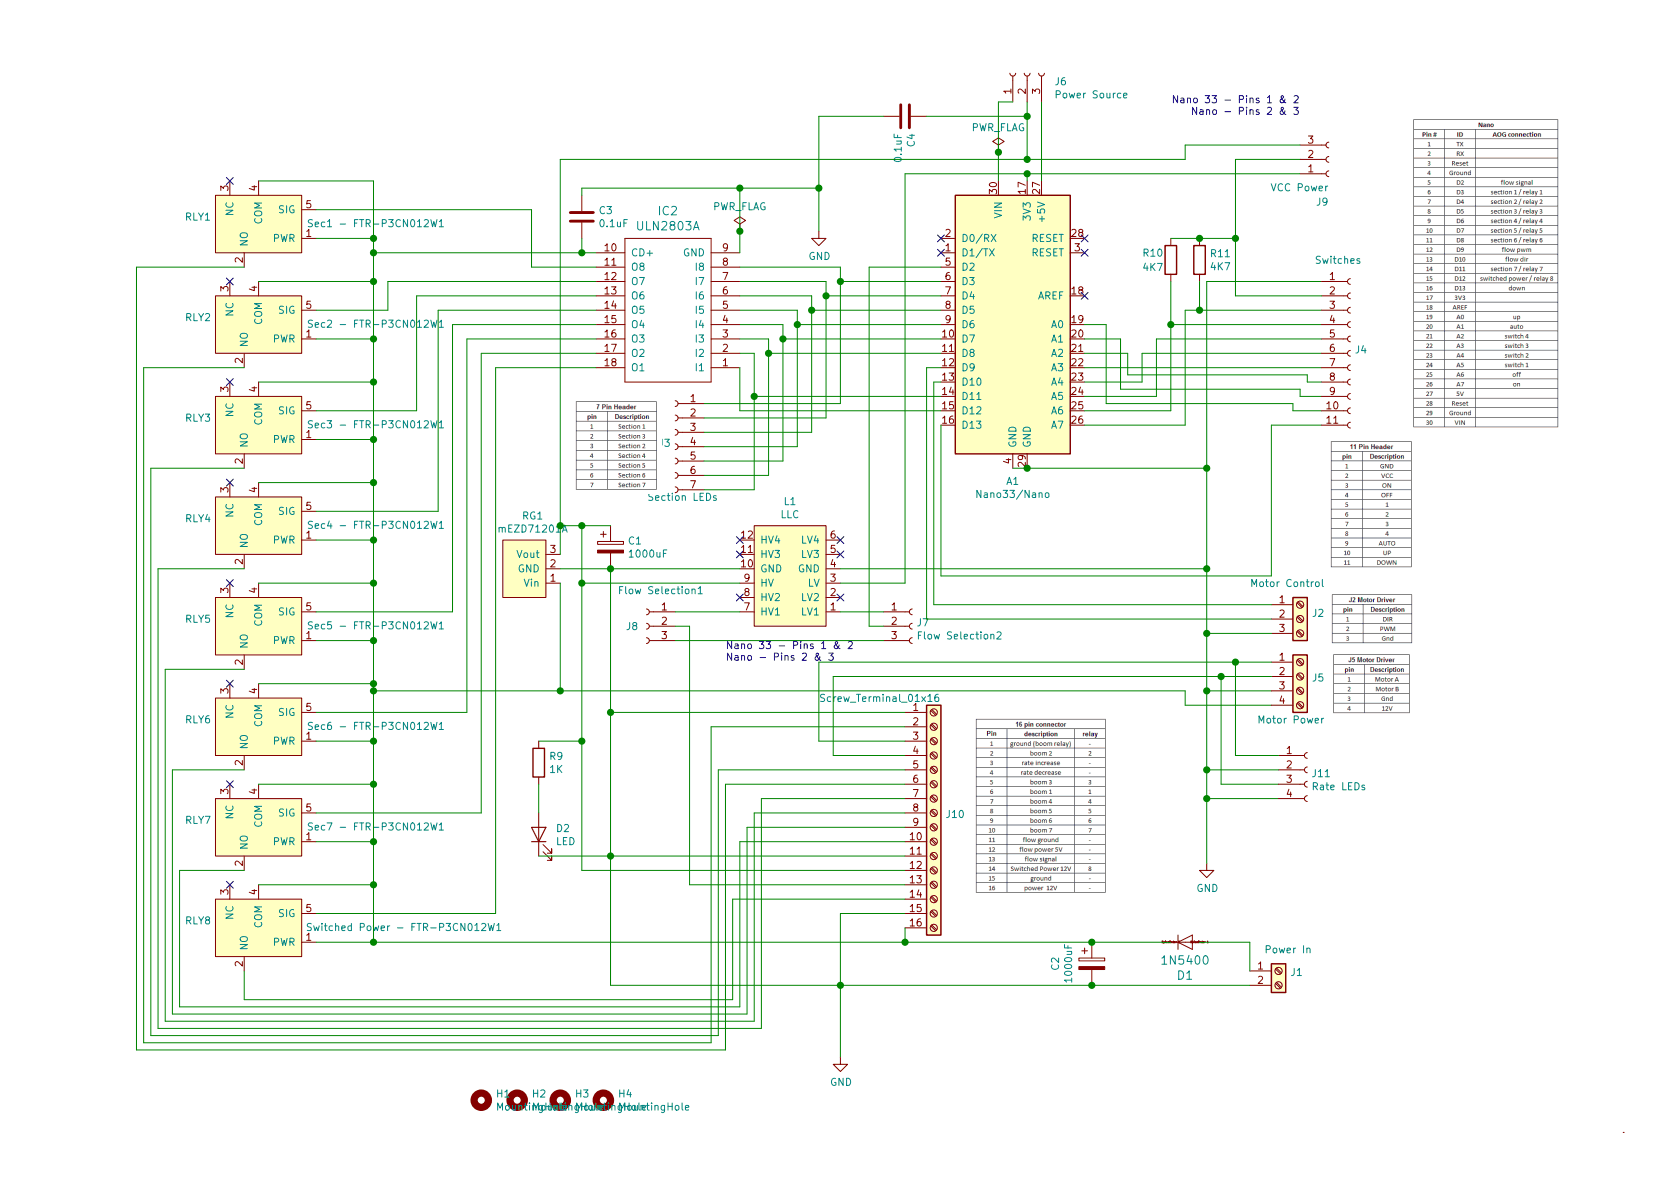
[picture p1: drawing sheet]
EESchema Schematic File Version 4
LIBS:RC31-cache
EELAYER 29 0
EELAYER END
$Descr A4 11693 8268
encoding utf-8
Sheet 1 1
Title ""
Date "2019-10-27"
Rev ""
Comp ""
Comment1 ""
Comment2 ""
Comment3 ""
Comment4 ""
$EndDescr
$Comp
L MCU_Module:Arduino_Nano_v3.x A1
U 1 1
P 7050 2250
F 0 "A1" H 7050 1161 50  0000 C CNN
F 1 "Nano33/Nano" H 7050 1070 50  0000 C CNN
F 2 "my library:Arduino_Nano" H 7200 1300 50  0001 L CNN
F 3 "http://www.mouser.com/pdfdocs/Gravitech_Arduino_Nano3_0.pdf" H 7050 1250 50  0001 C CNN
	1    7050 2250
	1    0    0    -1  
$EndComp
$Comp
L Section-eagle-import:1N5400 D1
U 1 1
P 8250 6550
F 0 "D1" H 8250 6786 59  0000 C CNN
F 1 "1N5400" H 8250 6681 59  0000 C CNN
F 2 "my library:1N5400" H 8250 6550 50  0001 C CNN
F 3 "" H 8250 6550 50  0001 C CNN
	1    8250 6550
	-1   0    0    1   
$EndComp
$Comp
L Device:CP C1
U 1 1
P 4250 3800
F 0 "C1" H 4368 3846 50  0000 L CNN
F 1 "1000uF" H 4368 3755 50  0000 L CNN
F 2 "Capacitor_THT:CP_Radial_D10.0mm_P5.00mm" H 4288 3650 50  0001 C CNN
F 3 "~" H 4250 3800 50  0001 C CNN
	1    4250 3800
	1    0    0    -1  
$EndComp
$Comp
L Device:CP C2
U 1 1
P 7600 6700
F 0 "C2" V 7345 6700 50  0000 C CNN
F 1 "1000uF" V 7436 6700 50  0000 C CNN
F 2 "Capacitor_THT:CP_Radial_D10.0mm_P5.00mm" H 7638 6550 50  0001 C CNN
F 3 "~" H 7600 6700 50  0001 C CNN
	1    7600 6700
	1    0    0    -1  
$EndComp
$Comp
L power:GND #PWR01
U 1 1
P 5850 7350
F 0 "#PWR01" H 5850 7100 50  0001 C CNN
F 1 "GND" H 5855 7177 50  0000 C CNN
F 2 "" H 5850 7350 50  0001 C CNN
F 3 "" H 5850 7350 50  0001 C CNN
	1    5850 7350
	1    0    0    -1  
$EndComp
$Comp
L Section-eagle-import:ULN2803A IC2
U 1 1
P 4650 2150
F 0 "IC2" H 4650 1464 59  0000 C CNN
F 1 "ULN2803A" H 4650 1569 59  0000 C CNN
F 2 "my library:DIL18" H 4650 2150 50  0001 C CNN
F 3 "" H 4650 2150 50  0001 C CNN
	1    4650 2150
	-1   0    0    1   
$EndComp
$Comp
L power:GND #PWR0101
U 1 1
P 5700 1600
F 0 "#PWR0101" H 5700 1350 50  0001 C CNN
F 1 "GND" H 5705 1427 50  0000 C CNN
F 2 "" H 5700 1600 50  0001 C CNN
F 3 "" H 5700 1600 50  0001 C CNN
	1    5700 1600
	1    0    0    -1  
$EndComp
Wire Wire Line
	5150 1750 5150 1600
Wire Wire Line
	8850 4900 8250 4900
Wire Wire Line
	8250 4900 8250 4800
$Comp
L power:GND #PWR0102
U 1 1
P 8400 6000
F 0 "#PWR0102" H 8400 5750 50  0001 C CNN
F 1 "GND" H 8405 5827 50  0000 C CNN
F 2 "" H 8400 6000 50  0001 C CNN
F 3 "" H 8400 6000 50  0001 C CNN
	1    8400 6000
	1    0    0    -1  
$EndComp
Wire Wire Line
	8850 4800 8400 4800
Wire Wire Line
	7050 3250 7150 3250
Connection ~ 7150 3250
Wire Wire Line
	6550 2950 6550 4000
Wire Wire Line
	6550 4000 8850 4000
NoConn ~ 7550 1650
NoConn ~ 7550 1750
NoConn ~ 7550 2050
NoConn ~ 6550 1650
NoConn ~ 6550 1750
Wire Wire Line
	5800 4700 8500 4700
$Comp
L Device:R R10
U 1 1
P 8150 1800
F 0 "R10" H 7950 1850 50  0000 L CNN
F 1 "4K7" H 7950 1750 50  0000 L CNN
F 2 "Resistor_THT:R_Axial_DIN0204_L3.6mm_D1.6mm_P7.62mm_Horizontal" V 8080 1800 50  0001 C CNN
F 3 "~" H 8150 1800 50  0001 C CNN
	1    8150 1800
	1    0    0    -1  
$EndComp
$Comp
L Device:R R11
U 1 1
P 8350 1800
F 0 "R11" H 8420 1846 50  0000 L CNN
F 1 "4K7" H 8420 1755 50  0000 L CNN
F 2 "Resistor_THT:R_Axial_DIN0204_L3.6mm_D1.6mm_P7.62mm_Horizontal" V 8280 1800 50  0001 C CNN
F 3 "~" H 8350 1800 50  0001 C CNN
	1    8350 1800
	1    0    0    -1  
$EndComp
Connection ~ 8400 3250
Wire Wire Line
	9200 2150 8350 2150
Wire Wire Line
	8250 2150 8250 2950
Wire Wire Line
	9200 2250 8150 2250
Wire Wire Line
	8150 2250 8150 2850
Wire Wire Line
	9200 2350 8050 2350
Wire Wire Line
	8050 2350 8050 2750
Wire Wire Line
	8050 2750 7550 2750
Wire Wire Line
	9200 2450 7950 2450
Wire Wire Line
	7950 2450 7950 2650
Wire Wire Line
	7950 2650 7550 2650
Wire Wire Line
	9200 2550 7550 2550
Wire Wire Line
	8850 4000 8850 2950
Wire Wire Line
	8850 2950 9200 2950
Wire Wire Line
	9200 2650 9100 2650
Wire Wire Line
	9100 2650 9100 2600
Wire Wire Line
	9100 2600 7850 2600
Wire Wire Line
	7850 2450 7550 2450
Wire Wire Line
	9200 2750 9050 2750
Wire Wire Line
	9050 2750 9050 2700
Wire Wire Line
	9050 2700 7800 2700
Wire Wire Line
	7800 2700 7800 2350
Wire Wire Line
	7800 2350 7550 2350
Wire Wire Line
	9200 2850 9000 2850
Wire Wire Line
	9000 2850 9000 2800
Wire Wire Line
	7700 2800 7700 2250
Wire Wire Line
	7700 2250 7550 2250
Wire Wire Line
	7700 2800 9000 2800
Wire Wire Line
	7550 2950 8250 2950
Wire Wire Line
	8400 1950 9200 1950
Wire Wire Line
	8400 1950 8400 3250
$Comp
L Connector:Conn_01x11_Female J4
U 1 1
P 9400 2450
F 0 "J4" H 9428 2476 50  0000 L CNN
F 1 "Switches" H 9150 3100 50  0000 L CNN
F 2 "Connector_PinHeader_2.54mm:PinHeader_1x11_P2.54mm_Vertical" H 9400 2450 50  0001 C CNN
F 3 "~" H 9400 2450 50  0001 C CNN
	1    9400 2450
	1    0    0    -1  
$EndComp
$Comp
L Connector:Screw_Terminal_01x03 J2
U 1 1
P 9050 4300
F 0 "J2" H 9130 4342 50  0000 L CNN
F 1 "Motor Control" H 8700 4550 50  0000 L CNN
F 2 "my library:Phoenix_3_pin_5mm_terminal_block" H 9050 4300 50  0001 C CNN
F 3 "~" H 9050 4300 50  0001 C CNN
	1    9050 4300
	1    0    0    -1  
$EndComp
$Comp
L Connector:Screw_Terminal_01x04 J5
U 1 1
P 9050 4700
F 0 "J5" H 9130 4692 50  0000 L CNN
F 1 "Motor Power" H 8750 4400 50  0000 L CNN
F 2 "my library:Phoenix_4_pin_5mm_terminal_block" H 9050 4700 50  0001 C CNN
F 3 "~" H 9050 4700 50  0001 C CNN
	1    9050 4700
	1    0    0    -1  
$EndComp
Wire Wire Line
	8850 4400 8400 4400
Connection ~ 8400 4400
Wire Wire Line
	8400 4400 8400 4800
$Comp
L Connector:Screw_Terminal_01x02 J1
U 1 1
P 8900 6750
F 0 "J1" H 8980 6742 50  0000 L CNN
F 1 "Power In" H 8800 6900 50  0000 L CNN
F 2 "my library:Phoenix_2_pin_5mm_terminal_block" H 8900 6750 50  0001 C CNN
F 3 "~" H 8900 6750 50  0001 C CNN
	1    8900 6750
	1    0    0    -1  
$EndComp
$Comp
L Connector:Conn_01x07_Female J3
U 1 1
P 4700 3100
F 0 "J3" H 4728 3126 50  0000 L CNN
F 1 "Section LEDs" H 4400 2750 50  0000 L CNN
F 2 "Connector_PinHeader_2.54mm:PinHeader_1x07_P2.54mm_Vertical" H 4700 3100 50  0001 C CNN
F 3 "~" H 4700 3100 50  0001 C CNN
	1    4700 3100
	-1   0    0    -1  
$EndComp
$Comp
L Device:C C3
U 1 1
P 4050 1500
F 0 "C3" H 4165 1546 50  0000 L CNN
F 1 "0.1uF" H 4165 1455 50  0000 L CNN
F 2 "Capacitor_THT:C_Disc_D5.0mm_W2.5mm_P2.50mm" H 4088 1350 50  0001 C CNN
F 3 "~" H 4050 1500 50  0001 C CNN
	1    4050 1500
	1    0    0    -1  
$EndComp
$Comp
L Device:C C4
U 1 1
P 6300 800
F 0 "C4" H 6415 846 50  0000 L CNN
F 1 "0.1uF" H 6415 755 50  0000 L CNN
F 2 "Capacitor_THT:C_Disc_D5.0mm_W2.5mm_P2.50mm" H 6338 650 50  0001 C CNN
F 3 "~" H 6300 800 50  0001 C CNN
	1    6300 800 
	0    1    1    0   
$EndComp
Wire Wire Line
	4050 1350 4050 1300
Wire Wire Line
	4050 1650 4050 1750
Wire Wire Line
	4050 1750 4150 1750
$Comp
L Device:LED D2
U 1 1
P 3750 5800
F 0 "D2" V 3789 5683 50  0000 R CNN
F 1 "LED" V 3698 5683 50  0000 R CNN
F 2 "LED_THT:LED_D3.0mm" H 3750 5800 50  0001 C CNN
F 3 "~" H 3750 5800 50  0001 C CNN
	1    3750 5800
	0    -1   -1   0   
$EndComp
$Comp
L Device:R R9
U 1 1
P 3750 5300
F 0 "R9" H 3820 5346 50  0000 L CNN
F 1 "1K" H 3820 5255 50  0000 L CNN
F 2 "Resistor_THT:R_Axial_DIN0204_L3.6mm_D1.6mm_P7.62mm_Horizontal" V 3680 5300 50  0001 C CNN
F 3 "~" H 3750 5300 50  0001 C CNN
	1    3750 5300
	1    0    0    -1  
$EndComp
$Comp
L MyLib:mEZD71201A RG1
U 1 1
P 3900 3950
F 0 "RG1" H 4092 3585 50  0000 C CNN
F 1 "mEZD71201A" H 4092 3676 50  0000 C CNN
F 2 "my library:mEZD71201A" H 4000 3650 50  0001 C CNN
F 3 "https://www.monolithicpower.com/en/documentview/productdocument/index/doc_url/L20vZS9tZXpkNzEyMDFhX3IxLjZfMS5wZGY/prod_id/NTUy/" H 3900 3950 50  0001 C CNN
	1    3900 3950
	-1   0    0    1   
$EndComp
$Comp
L MyLib:FTR-P3_Relay RLY1
U 1 1
P 2100 1750
F 0 "RLY1" H 2728 1504 50  0000 L CNN
F 1 "Sec1 - FTR-P3CN012W1" H 1100 1550 50  0000 L CNN
F 2 "my library:FTR-P3_Relay" H 2100 1750 50  0001 C CNN
F 3 "" H 2100 1750 50  0001 C CNN
	1    2100 1750
	-1   0    0    1   
$EndComp
$Comp
L MyLib:FTR-P3_Relay RLY2
U 1 1
P 2100 2450
F 0 "RLY2" H 2727 2204 50  0000 L CNN
F 1 "Sec2 - FTR-P3CN012W1" H 1100 2250 50  0000 L CNN
F 2 "my library:FTR-P3_Relay" H 2100 2450 50  0001 C CNN
F 3 "" H 2100 2450 50  0001 C CNN
	1    2100 2450
	-1   0    0    1   
$EndComp
$Comp
L MyLib:FTR-P3_Relay RLY3
U 1 1
P 2100 3150
F 0 "RLY3" H 2727 2904 50  0000 L CNN
F 1 "Sec3 - FTR-P3CN012W1" H 1100 2950 50  0000 L CNN
F 2 "my library:FTR-P3_Relay" H 2100 3150 50  0001 C CNN
F 3 "" H 2100 3150 50  0001 C CNN
	1    2100 3150
	-1   0    0    1   
$EndComp
$Comp
L MyLib:FTR-P3_Relay RLY4
U 1 1
P 2100 3850
F 0 "RLY4" H 2727 3604 50  0000 L CNN
F 1 "Sec4 - FTR-P3CN012W1" H 1100 3650 50  0000 L CNN
F 2 "my library:FTR-P3_Relay" H 2100 3850 50  0001 C CNN
F 3 "" H 2100 3850 50  0001 C CNN
	1    2100 3850
	-1   0    0    1   
$EndComp
$Comp
L MyLib:FTR-P3_Relay RLY5
U 1 1
P 2100 4550
F 0 "RLY5" H 2727 4304 50  0000 L CNN
F 1 "Sec5 - FTR-P3CN012W1" H 1100 4350 50  0000 L CNN
F 2 "my library:FTR-P3_Relay" H 2100 4550 50  0001 C CNN
F 3 "" H 2100 4550 50  0001 C CNN
	1    2100 4550
	-1   0    0    1   
$EndComp
$Comp
L MyLib:FTR-P3_Relay RLY6
U 1 1
P 2100 5250
F 0 "RLY6" H 2727 5004 50  0000 L CNN
F 1 "Sec6 - FTR-P3CN012W1" H 1100 5050 50  0000 L CNN
F 2 "my library:FTR-P3_Relay" H 2100 5250 50  0001 C CNN
F 3 "" H 2100 5250 50  0001 C CNN
	1    2100 5250
	-1   0    0    1   
$EndComp
$Comp
L MyLib:FTR-P3_Relay RLY7
U 1 1
P 2100 5950
F 0 "RLY7" H 2727 5704 50  0000 L CNN
F 1 "Sec7 - FTR-P3CN012W1" H 1100 5750 50  0000 L CNN
F 2 "my library:FTR-P3_Relay" H 2100 5950 50  0001 C CNN
F 3 "" H 2100 5950 50  0001 C CNN
	1    2100 5950
	-1   0    0    1   
$EndComp
$Comp
L MyLib:FTR-P3_Relay RLY8
U 1 1
P 2100 6650
F 0 "RLY8" H 2727 6404 50  0000 L CNN
F 1 "Switched Power - FTR-P3CN012W1" H 700 6450 50  0000 L CNN
F 2 "my library:FTR-P3_Relay" H 2100 6650 50  0001 C CNN
F 3 "" H 2100 6650 50  0001 C CNN
	1    2100 6650
	-1   0    0    1   
$EndComp
Wire Wire Line
	2200 1650 2600 1650
Wire Wire Line
	1800 1250 2600 1250
Wire Wire Line
	2600 1250 2600 1650
Connection ~ 2600 1650
Wire Wire Line
	1800 1950 2600 1950
Wire Wire Line
	2600 1650 2600 1750
Connection ~ 2600 1950
Wire Wire Line
	2600 1950 2600 2350
Wire Wire Line
	2200 2350 2600 2350
Connection ~ 2600 2350
Wire Wire Line
	2600 2350 2600 2650
Wire Wire Line
	1800 2650 2600 2650
Connection ~ 2600 2650
Wire Wire Line
	2600 2650 2600 3050
Wire Wire Line
	2200 3050 2600 3050
Connection ~ 2600 3050
Wire Wire Line
	2600 3050 2600 3350
Wire Wire Line
	1800 3350 2600 3350
Connection ~ 2600 3350
Wire Wire Line
	2200 3750 2600 3750
Wire Wire Line
	2600 3350 2600 3750
Connection ~ 2600 3750
Wire Wire Line
	2600 3750 2600 4050
Wire Wire Line
	1800 4050 2600 4050
Connection ~ 2600 4050
Wire Wire Line
	2600 4050 2600 4450
Wire Wire Line
	2200 4450 2600 4450
Connection ~ 2600 4450
Wire Wire Line
	2600 4450 2600 4750
Wire Wire Line
	1800 4750 2600 4750
Connection ~ 2600 4750
Wire Wire Line
	2600 4750 2600 4800
Wire Wire Line
	2200 5150 2600 5150
Connection ~ 2600 5150
Wire Wire Line
	2600 5150 2600 5450
Wire Wire Line
	1800 5450 2600 5450
Connection ~ 2600 5450
Wire Wire Line
	2600 5450 2600 5850
Wire Wire Line
	2200 5850 2600 5850
Connection ~ 2600 5850
Wire Wire Line
	2600 5850 2600 6150
Wire Wire Line
	1800 6150 2600 6150
Connection ~ 2600 6150
Wire Wire Line
	1700 6950 1700 6750
NoConn ~ 1600 6150
NoConn ~ 1600 5450
NoConn ~ 1600 4750
NoConn ~ 1600 4050
NoConn ~ 1600 3350
NoConn ~ 1600 2650
NoConn ~ 1600 1950
NoConn ~ 1600 1250
Wire Wire Line
	1250 7000 1250 6050
Wire Wire Line
	1250 6050 1700 6050
Wire Wire Line
	1200 7050 1200 5350
Wire Wire Line
	1200 5350 1700 5350
Wire Wire Line
	1150 7100 1150 4650
Wire Wire Line
	1150 4650 1700 4650
Wire Wire Line
	1100 7150 1100 3950
Wire Wire Line
	1100 3950 1700 3950
Wire Wire Line
	1050 7200 1050 3250
Wire Wire Line
	1050 3250 1700 3250
Wire Wire Line
	1000 7250 1000 2550
Wire Wire Line
	1000 2550 1700 2550
Wire Wire Line
	950  7300 950  1850
Wire Wire Line
	950  1850 1700 1850
Wire Wire Line
	2200 2150 2700 2150
Wire Wire Line
	3050 3550 2200 3550
Wire Wire Line
	3150 4250 2200 4250
Wire Wire Line
	3250 4950 2200 4950
Wire Wire Line
	3350 5650 2200 5650
Wire Wire Line
	3450 6350 2200 6350
$Comp
L Connector:Conn_01x03_Female J6
U 1 1
P 7150 500
F 0 "J6" V 7088 312 50  0000 R CNN
F 1 "Power Source" V 6997 312 50  0000 R CNN
F 2 "Connector_PinHeader_2.54mm:PinHeader_1x03_P2.54mm_Vertical" H 7150 500 50  0001 C CNN
F 3 "~" H 7150 500 50  0001 C CNN
	1    7150 500 
	0    -1   -1   0   
$EndComp
$Comp
L MyLib:LLC L1
U 1 1
P 5850 3950
F 0 "L1" H 6200 3485 50  0000 C CNN
F 1 "LLC" H 6200 3576 50  0000 C CNN
F 2 "my library:LLC" H 5850 3950 50  0001 C CNN
F 3 "" H 5850 3950 50  0001 C CNN
	1    5850 3950
	-1   0    0    1   
$EndComp
$Comp
L Connector:Conn_01x03_Female J7
U 1 1
P 6350 4350
F 0 "J7" H 6378 4376 50  0000 L CNN
F 1 "Flow Selection2" H 6378 4285 50  0000 L CNN
F 2 "Connector_PinHeader_2.54mm:PinHeader_1x03_P2.54mm_Vertical" H 6350 4350 50  0001 C CNN
F 3 "~" H 6350 4350 50  0001 C CNN
	1    6350 4350
	1    0    0    -1  
$EndComp
Wire Wire Line
	5150 3950 4250 3950
Wire Wire Line
	6150 4250 5850 4250
Wire Wire Line
	6150 4350 6050 4350
Wire Wire Line
	5850 3950 8400 3950
Connection ~ 8400 3950
Wire Wire Line
	8400 3950 8400 4400
Wire Wire Line
	5850 4050 6300 4050
Wire Wire Line
	6300 4050 6300 1200
Wire Wire Line
	6300 1200 7150 1200
Wire Wire Line
	7150 1200 7150 1250
NoConn ~ 5850 4150
NoConn ~ 5850 3850
NoConn ~ 5850 3750
NoConn ~ 5150 3750
NoConn ~ 5150 3850
NoConn ~ 5150 4150
$Comp
L power:PWR_FLAG #FLG0101
U 1 1
P 6950 1050
F 0 "#FLG0101" H 6950 1125 50  0001 C CNN
F 1 "PWR_FLAG" H 6950 1223 50  0000 C CNN
F 2 "" H 6950 1050 50  0001 C CNN
F 3 "~" H 6950 1050 50  0001 C CNN
	1    6950 1050
	1    0    0    -1  
$EndComp
$Comp
L Connector:Conn_01x03_Female J8
U 1 1
P 4500 4350
F 0 "J8" H 4600 4350 50  0000 C CNN
F 1 "Flow Selection1" H 4400 4600 50  0000 C CNN
F 2 "Connector_PinHeader_2.54mm:PinHeader_1x03_P2.54mm_Vertical" H 4500 4350 50  0001 C CNN
F 3 "~" H 4500 4350 50  0001 C CNN
	1    4500 4350
	-1   0    0    -1  
$EndComp
Text Notes 9050 800  2    50   ~ 0
Nano 33 - Pins 1 & 2\nNano - Pins 2 & 3
Text Notes 5050 4600 0    50   ~ 0
Nano 33 - Pins 1 & 2\nNano - Pins 2 & 3
Wire Wire Line
	4150 2450 3350 2450
Wire Wire Line
	4150 2550 3450 2550
Wire Wire Line
	6550 1850 6050 1850
Wire Wire Line
	6050 1850 6050 4350
Wire Wire Line
	5250 2450 5150 2450
Wire Wire Line
	6550 2450 5350 2450
Wire Wire Line
	5350 2450 5350 2350
Wire Wire Line
	5350 2350 5150 2350
Wire Wire Line
	6550 2350 5450 2350
Wire Wire Line
	5450 2350 5450 2250
Wire Wire Line
	5450 2250 5150 2250
Wire Wire Line
	6550 2250 5550 2250
Wire Wire Line
	5550 2250 5550 2150
Wire Wire Line
	5550 2150 5150 2150
Wire Wire Line
	6550 2150 5650 2150
Wire Wire Line
	5650 2150 5650 2050
Wire Wire Line
	5650 2050 5150 2050
Wire Wire Line
	6550 2050 5750 2050
Wire Wire Line
	5750 2050 5750 1950
Wire Wire Line
	5750 1950 5150 1950
Wire Wire Line
	6550 1950 5850 1950
Wire Wire Line
	5850 1950 5850 1850
Wire Wire Line
	5850 1850 5150 1850
Wire Wire Line
	4050 4050 5150 4050
Connection ~ 4050 1750
Connection ~ 7150 1200
Wire Wire Line
	4700 4450 6150 4450
Wire Wire Line
	4700 4250 5150 4250
Wire Wire Line
	4800 4350 4700 4350
Wire Wire Line
	4050 1750 2600 1750
Connection ~ 2600 1750
Wire Wire Line
	2600 1750 2600 1950
Connection ~ 2600 4800
Wire Wire Line
	2600 4800 2600 5150
Wire Wire Line
	5150 1300 5700 1300
Wire Wire Line
	5700 1300 5700 1600
Connection ~ 5150 1300
Connection ~ 5700 1300
Wire Wire Line
	4050 1300 5150 1300
Connection ~ 8600 1650
Wire Wire Line
	8600 1650 8350 1650
Wire Wire Line
	8600 2050 8600 1650
Wire Wire Line
	8600 2050 9200 2050
Connection ~ 8350 1650
Wire Wire Line
	8350 1950 8350 2150
Connection ~ 8350 2150
Wire Wire Line
	8350 2150 8250 2150
Wire Wire Line
	8150 1650 8350 1650
Wire Wire Line
	7550 2850 8150 2850
Wire Wire Line
	8150 1950 8150 2250
Connection ~ 8150 2250
Wire Wire Line
	7250 700  7250 1250
Wire Wire Line
	7150 800  6450 800 
Wire Wire Line
	7150 700  7150 800 
Wire Wire Line
	3900 1100 7150 1100
Wire Wire Line
	7050 700  6950 700 
Wire Wire Line
	6950 700  6950 1050
Connection ~ 6950 1050
Wire Wire Line
	6950 1050 6950 1250
Wire Wire Line
	6150 800  5700 800 
Wire Wire Line
	5700 800  5700 1300
$Comp
L Connector:Conn_01x03_Female J9
U 1 1
P 9250 1100
F 0 "J9" H 9250 1400 50  0000 R CNN
F 1 "VCC Power" H 9250 1300 50  0000 R CNN
F 2 "Connector_PinHeader_2.54mm:PinHeader_1x03_P2.54mm_Vertical" H 9250 1100 50  0001 C CNN
F 3 "~" H 9250 1100 50  0001 C CNN
	1    9250 1100
	1    0    0    1   
$EndComp
Wire Wire Line
	7150 1200 9050 1200
Wire Wire Line
	9050 1100 8600 1100
Wire Wire Line
	8600 1100 8600 1650
Wire Wire Line
	9050 1000 8250 1000
Wire Wire Line
	8250 1000 8250 1100
Connection ~ 8400 4800
Wire Wire Line
	7150 800  7150 1100
Connection ~ 7150 800 
Connection ~ 7150 1100
Wire Wire Line
	6450 4300 8850 4300
Wire Wire Line
	6500 4200 8850 4200
$Comp
L Connector:Screw_Terminal_01x16 J10
U 1 1
P 6500 5650
F 0 "J10" H 6580 5642 50  0000 L CNN
F 1 "Screw_Terminal_01x16" H 5700 6450 50  0000 L CNN
F 2 "my library:Phoenix_16_pin_5mm_terminal_block" H 6500 5650 50  0001 C CNN
F 3 "~" H 6500 5650 50  0001 C CNN
	1    6500 5650
	1    0    0    -1  
$EndComp
Wire Wire Line
	2600 6150 2600 6550
Wire Wire Line
	6300 6350 5850 6350
Wire Wire Line
	6300 6150 4800 6150
Wire Wire Line
	4800 4350 4800 6150
Wire Wire Line
	4050 4050 4050 5150
Wire Wire Line
	4050 6050 6300 6050
Connection ~ 4250 5950
Wire Wire Line
	6300 5250 5800 5250
Wire Wire Line
	6300 4950 4250 4950
Connection ~ 4250 4950
Wire Wire Line
	4250 4950 4250 5950
$Comp
L power:PWR_FLAG #FLG0102
U 1 1
P 5150 1600
F 0 "#FLG0102" H 5150 1675 50  0001 C CNN
F 1 "PWR_FLAG" H 5150 1773 50  0000 C CNN
F 2 "" H 5150 1600 50  0001 C CNN
F 3 "~" H 5150 1600 50  0001 C CNN
	1    5150 1600
	1    0    0    -1  
$EndComp
Connection ~ 5150 1600
Wire Wire Line
	5150 1600 5150 1300
Connection ~ 2600 6550
$Comp
L Mechanical:MountingHole H4
U 1 1
P 4200 7650
F 0 "H4" H 4300 7696 50  0000 L CNN
F 1 "MountingHole" H 4300 7605 50  0000 L CNN
F 2 "MountingHole:MountingHole_3.2mm_M3" H 4200 7650 50  0001 C CNN
F 3 "~" H 4200 7650 50  0001 C CNN
	1    4200 7650
	1    0    0    -1  
$EndComp
$Comp
L Mechanical:MountingHole H3
U 1 1
P 3900 7650
F 0 "H3" H 4000 7696 50  0000 L CNN
F 1 "MountingHole" H 4000 7605 50  0000 L CNN
F 2 "MountingHole:MountingHole_3.2mm_M3" H 3900 7650 50  0001 C CNN
F 3 "~" H 3900 7650 50  0001 C CNN
	1    3900 7650
	1    0    0    -1  
$EndComp
$Comp
L Mechanical:MountingHole H2
U 1 1
P 3600 7650
F 0 "H2" H 3700 7696 50  0000 L CNN
F 1 "MountingHole" H 3700 7605 50  0000 L CNN
F 2 "MountingHole:MountingHole_3.2mm_M3" H 3600 7650 50  0001 C CNN
F 3 "~" H 3600 7650 50  0001 C CNN
	1    3600 7650
	1    0    0    -1  
$EndComp
$Comp
L Mechanical:MountingHole H1
U 1 1
P 3350 7650
F 0 "H1" H 3450 7696 50  0000 L CNN
F 1 "MountingHole" H 3450 7605 50  0000 L CNN
F 2 "MountingHole:MountingHole_3.2mm_M3" H 3350 7650 50  0001 C CNN
F 3 "~" H 3350 7650 50  0001 C CNN
	1    3350 7650
	1    0    0    -1  
$EndComp
Wire Wire Line
	7850 2600 7850 2450
Wire Wire Line
	8400 3250 8400 3950
Wire Wire Line
	1000 7250 4950 7250
Wire Wire Line
	1050 7200 5000 7200
Wire Wire Line
	1100 7150 5300 7150
Wire Wire Line
	5300 7150 5300 5550
Wire Wire Line
	5300 5550 6300 5550
Wire Wire Line
	1150 7100 5250 7100
Wire Wire Line
	5250 7100 5250 5650
Wire Wire Line
	5250 5650 6300 5650
Wire Wire Line
	1200 7050 5200 7050
Wire Wire Line
	5200 7050 5200 5750
Wire Wire Line
	5200 5750 6300 5750
Wire Wire Line
	1250 7000 5150 7000
Wire Wire Line
	4250 5950 6300 5950
Wire Wire Line
	6300 5850 5150 5850
Wire Wire Line
	5150 5850 5150 7000
Wire Wire Line
	6300 6250 5100 6250
Wire Wire Line
	5100 6250 5100 6950
Wire Wire Line
	5100 6950 1700 6950
Wire Wire Line
	3450 2550 3450 6350
Wire Wire Line
	3050 2150 4150 2150
Wire Wire Line
	3150 2250 4150 2250
Wire Wire Line
	3250 2350 4150 2350
Wire Wire Line
	5700 5150 5700 4600
Wire Wire Line
	6300 5150 5700 5150
Wire Wire Line
	5800 4700 5800 5250
Wire Wire Line
	7150 1100 8250 1100
Wire Wire Line
	7150 3250 8400 3250
Wire Wire Line
	3750 5150 4050 5150
Connection ~ 4050 5150
Wire Wire Line
	4050 5150 4050 6050
Wire Wire Line
	3750 5450 3750 5650
Wire Wire Line
	3750 5950 4250 5950
Wire Wire Line
	7600 6850 5850 6850
Connection ~ 5850 6850
Wire Wire Line
	5850 6850 5850 7350
Wire Wire Line
	5850 6850 4250 6850
Wire Wire Line
	5850 6350 5850 6850
Wire Wire Line
	4250 5950 4250 6850
Wire Wire Line
	7600 6550 6300 6550
Wire Wire Line
	2200 6550 2600 6550
Wire Wire Line
	6300 6450 6300 6550
Connection ~ 6300 6550
Wire Wire Line
	6300 6550 2600 6550
Wire Wire Line
	8700 6850 7600 6850
Connection ~ 7600 6850
Wire Wire Line
	8150 6550 7600 6550
Connection ~ 7600 6550
Wire Wire Line
	8700 6550 8700 6750
Wire Wire Line
	8350 6550 8700 6550
Connection ~ 4250 3950
Wire Wire Line
	3900 1100 3900 3650
Wire Wire Line
	4250 3650 4050 3650
Wire Wire Line
	4250 3950 4250 4950
Wire Wire Line
	2600 4800 3900 4800
Wire Wire Line
	3900 3950 4250 3950
Wire Wire Line
	3900 4050 3900 4800
Connection ~ 3900 4800
Wire Wire Line
	3900 4800 8250 4800
Wire Wire Line
	3900 3850 3900 3650
Connection ~ 3900 3650
Wire Wire Line
	4050 3650 4050 4050
Connection ~ 4050 3650
Wire Wire Line
	4050 3650 3900 3650
Connection ~ 4050 4050
Wire Wire Line
	6500 4200 6500 2650
Wire Wire Line
	6500 2650 6550 2650
Wire Wire Line
	6450 4300 6450 2550
Wire Wire Line
	6450 2550 6550 2550
Wire Wire Line
	3050 2150 3050 3550
Wire Wire Line
	3150 2250 3150 4250
Wire Wire Line
	3250 2350 3250 4950
Wire Wire Line
	3350 2450 3350 5650
Wire Wire Line
	3700 1450 3700 1850
Wire Wire Line
	3700 1850 4150 1850
Wire Wire Line
	2200 1450 3700 1450
Wire Wire Line
	2700 2150 2700 1950
Wire Wire Line
	2700 1950 4150 1950
Wire Wire Line
	2200 2850 2900 2850
Wire Wire Line
	2900 2850 2900 2050
Wire Wire Line
	2900 2050 4150 2050
Wire Wire Line
	5150 2550 5150 2850
Wire Wire Line
	5150 2850 6550 2850
Wire Wire Line
	5250 2750 6550 2750
Wire Wire Line
	5250 2450 5250 2750
Wire Wire Line
	4900 2800 5850 2800
Wire Wire Line
	5850 2800 5850 1950
Connection ~ 5850 1950
Wire Wire Line
	4900 2900 5750 2900
Wire Wire Line
	5750 2900 5750 2050
Connection ~ 5750 2050
Wire Wire Line
	4900 3000 5650 3000
Wire Wire Line
	5650 3000 5650 2150
Connection ~ 5650 2150
Wire Wire Line
	4900 3100 5550 3100
Wire Wire Line
	5550 3100 5550 2250
Connection ~ 5550 2250
Wire Wire Line
	4900 3200 5450 3200
Wire Wire Line
	5450 3200 5450 2350
Connection ~ 5450 2350
Wire Wire Line
	4900 3300 5350 3300
Wire Wire Line
	5350 3300 5350 2450
Connection ~ 5350 2450
Wire Wire Line
	4900 3400 5250 3400
Wire Wire Line
	5250 3400 5250 2750
Connection ~ 5250 2750
Wire Wire Line
	5050 5450 5050 7300
Wire Wire Line
	5050 7300 950  7300
Wire Wire Line
	5050 5450 6300 5450
Wire Wire Line
	5000 5350 5000 7200
Wire Wire Line
	5000 5350 6300 5350
Wire Wire Line
	4950 5050 4950 7250
Wire Wire Line
	4950 5050 6300 5050
Wire Wire Line
	8400 4800 8400 5350
Wire Wire Line
	8900 5550 8400 5550
Connection ~ 8400 5550
Wire Wire Line
	8400 5550 8400 6000
Wire Wire Line
	8900 5450 8500 5450
Wire Wire Line
	8500 5450 8500 4700
Connection ~ 8500 4700
Wire Wire Line
	8500 4700 8850 4700
$Comp
L Connector:Conn_01x04_Female J11
U 1 1
P 9100 5350
F 0 "J11" H 9128 5326 50  0000 L CNN
F 1 "Rate LEDs" H 9128 5235 50  0000 L CNN
F 2 "Connector_PinHeader_2.54mm:PinHeader_1x04_P2.54mm_Vertical" H 9100 5350 50  0001 C CNN
F 3 "~" H 9100 5350 50  0001 C CNN
	1    9100 5350
	1    0    0    -1  
$EndComp
Wire Wire Line
	5700 4600 8600 4600
Wire Wire Line
	8400 5350 8900 5350
Connection ~ 8400 5350
Wire Wire Line
	8400 5350 8400 5550
Wire Wire Line
	8900 5250 8600 5250
Wire Wire Line
	8600 5250 8600 4600
Connection ~ 8600 4600
Wire Wire Line
	8600 4600 8850 4600
$EndSCHEMATC
